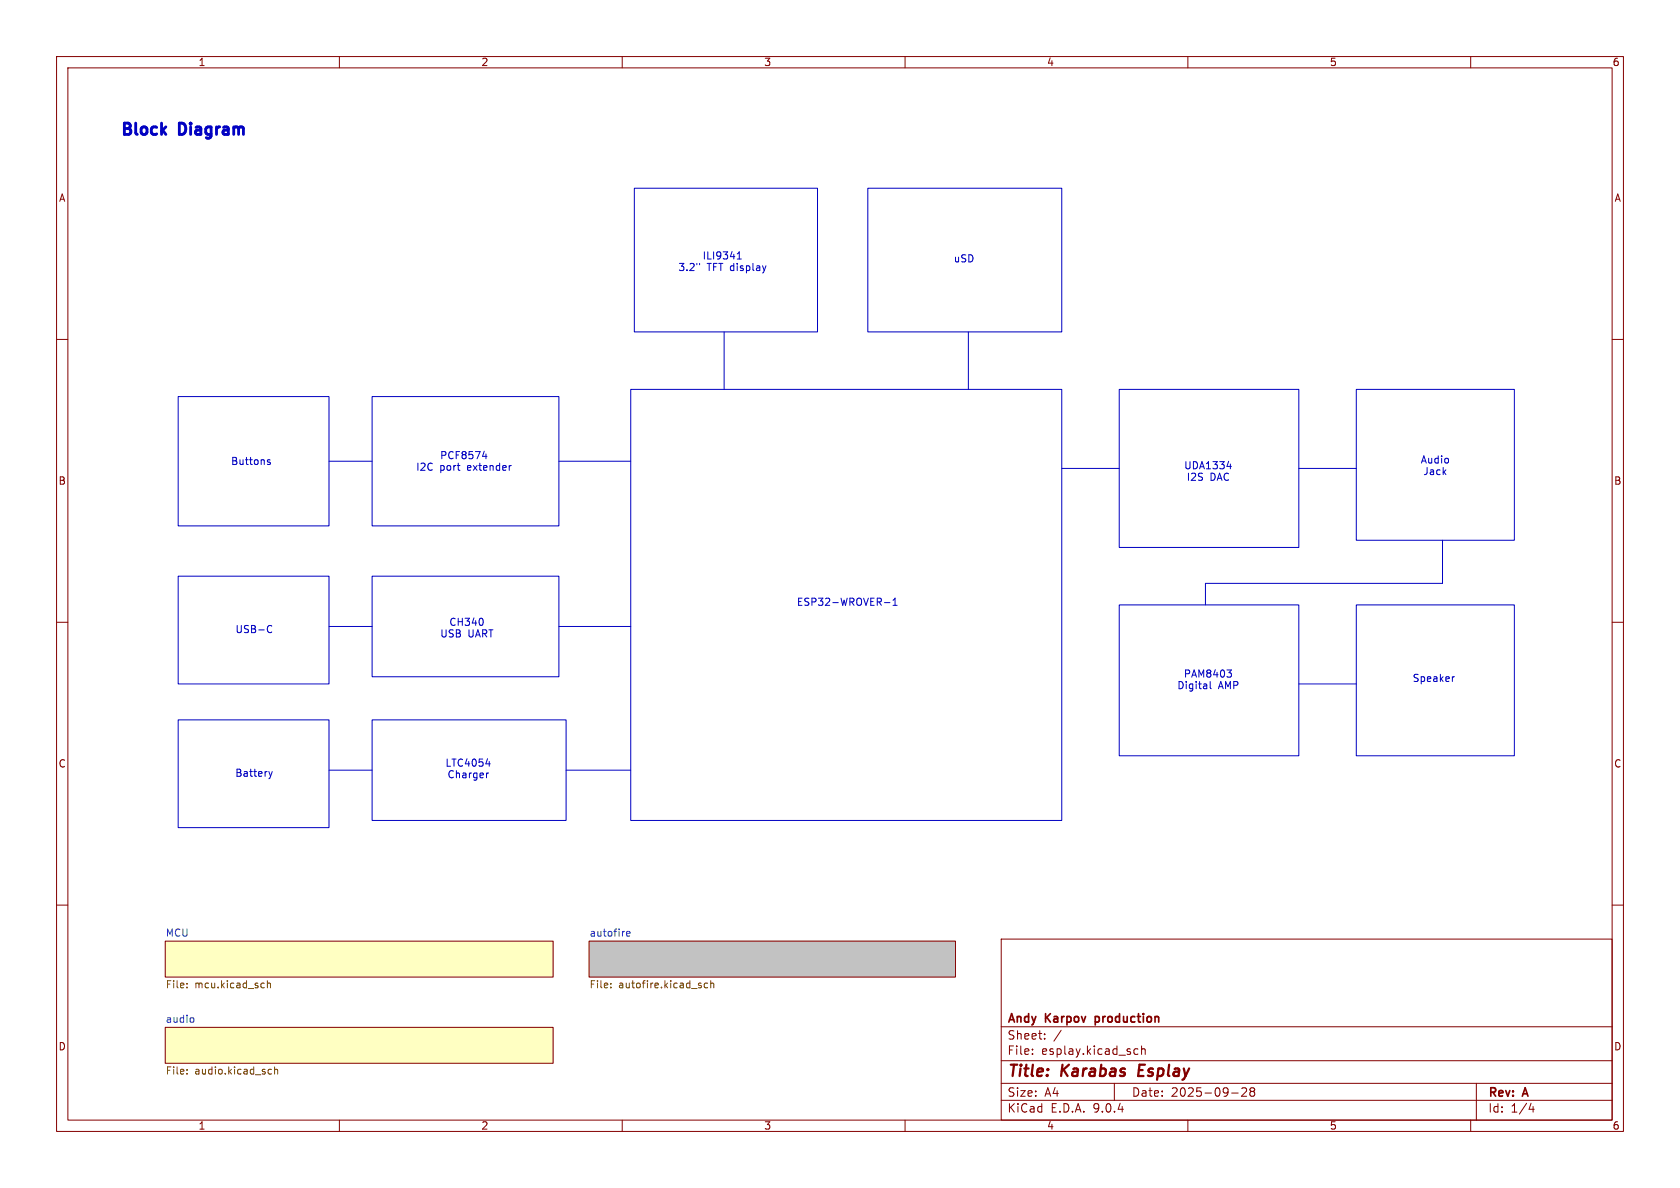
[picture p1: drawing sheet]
<svg xmlns="http://www.w3.org/2000/svg" width="297mm" height="210mm" viewBox="0 0 297 210" stroke-linecap="round" stroke-linejoin="round" font-family="sans-serif">
<g fill="none" stroke="#840000" stroke-width=".18">
<path d="M10 10h277v190h-277zM12 12h273v186h-273zM60 10v2M110 10v2M160 10v2M210 10v2M260 10v2M10 60h2M285 60h2M10 110h2M285 110h2M10 160h2"/>
<path d="M29.2 166.4h68.6v6.3h-68.6zM104.1 166.4h64.8v6.3h-64.8zM177 166h108v32h-108zM285 160h2M29.2 181.6h68.6v6.4h-68.6zM60 198v2M110 198v2M160 198v2M177 194.5h108M177 191.5h108M177 187.5h108M177 181.5h108"/>
<path d="M182.5 186.3v.1M182.5 185.5v.1M184.7 183.6v.1M184.7 182.8v.1M187.6 182.1l-1.3 2M197 191.5v3M200.5 186.3l.2 .1 .5-.1M201.2 185.5l-.5-.1-.2 .1M201.8 185.5l.2-.1 .4 .1 .1 .9M201.8 184.9v1.5M210 198v2M217.7 193.2h1.2"/>
<path d="M219.5 192.4l.6-.1 .2 .1 .1 .3-.9 1.1h.9M221.2 192.9l-.2-.2 .2-.4 .5 .1 .1 .2-.3 .3M221.2 192.9l-.2 .3v.5l.2 .1 .5-.1 .1-.2-.1-.4-.2-.2M221.2 192.9h.3M260 198v2M261 191.5v6.5M270.7 195l-.4 1.1h.9M271 195.6v1"/>
</g>
<path d="M201.5 188.2l-.3 2h1" fill="none" stroke="#840000" stroke-width=".4"/>
<path d="M193.6 179.7v1.5M193.8 179.7l-.2 .1M193.6 180.6l.2 .1" fill="none" stroke="#840000" stroke-width=".3"/>
<path d="M104.1 166.4h64.8v6.3h-64.8z" fill="#c2c2c2" stroke="#c2c2c2" stroke-width=".18"/>
<g fill="#ffffc2" stroke="#ffffc2" stroke-width=".18">
<path d="M29.2 181.6h68.6v6.4h-68.6z"/>
<path d="M29.2 166.4h68.6v6.3h-68.6z"/>
</g>
<path d="M34 179.9l.3 .2v.4l-.3 .2M110.8 165.1l.6-.1-.1-.3-.3-.1-.2 .2v.6h.5" fill="none" stroke="#006464" stroke-width=".18"/>
<g fill="none" stroke="#725600" stroke-width=".18">
<path d="M33.1 173.8v.2M33.1 174.5v.1M46.6 173.8h.1M46.7 174.6h-.1M47.3 173.9l.2-.1h.3v.8M47.3 173.4v1.2M108 174.5v.1M108 173.8v.2M125.1 173.8h-.4l-.2 .2 .1 .6h.5M125.6 173.9l.2-.1h.3l.1 .8M125.6 173.4v1.2M33.1 189.7v.2"/>
<path d="M33.1 189.1v.1M47.5 189.8h.5M47.5 189.1h.5M48.5 189.1l.2-.1 .3 .1 .1 .8M48.5 188.6v1.3"/>
</g>
<g fill="none" stroke="#0000c2" stroke-width=".18">
<path d="M112.1 33.3h32.4v25.4h-32.4zM153.4 33.3h34.3v25.4h-34.3zM123.7 46.6v.2M128 58.7v10.1M130.3 45.8h.8M130.3 44.9l.4-.4v1.3M135.4 47l-.3 .8M171.2 58.7v10.1M31.5 70.1h26.7v22.9h-26.7zM65.8 70.1h33v22.9h-33zM111.5 68.8h76.2v76.2h-76.2zM197.9 68.8h31.7v28h-31.7z"/>
<path d="M239.8 68.8h27.9v26.7h-27.9zM47.3 81.5l.5 .4-.2 .2h-.3M47.7 81.3h-.3l-.1 .2M58.2 81.5h7.6M85.3 80.7h.8M85.9 80.2v.9M90.4 82.3l-.3 .1M98.8 81.5h12.7M187.7 82.8h10.2M216.9 82.4h.8M217.5 82v.9M229.6 82.8h10.2"/>
<path d="M255 95.5v7.6h-41.9v3.8M31.5 101.9h26.7v19h-26.7zM47.5 110.6h.3l.2 .1M48 111.7l-.2 .1h-.3M58.2 110.7h7.6M65.8 101.9h33v17.7h-33zM85.4 109.5v.8M98.8 110.7h12.7M156.4 106.5h.9M157.9 107h.7M157.9 106.1l.3-.4v1.3M197.9 106.9h31.7v26.7h-31.7z"/>
<path d="M216.9 118.4h.8l-.4 .5M217.5 118.9l.2 .3v.3l-.2 .2M239.8 106.9h27.9v26.7h-27.9zM257.1 119.6l-.3 .1M31.5 127.3h26.7v19h-26.7zM47.5 136.4l.3 .8M47.8 137.2l-.2 .4M48.1 136.4l-.3 .8M58.2 136.1h7.6M65.8 127.3h34.3v17.7h-34.3zM85.9 135h.8M86.4 136.6l-.4 .3"/>
<path d="M86.5 134.6v.9M100.1 136.1h11.4M213.9 120.5v1.1l.2 .1M229.6 120.9h10.2"/>
</g>
<g font-size="2.8" fill="#0000c2">
<text x="21" y="24.6">Block</text>
<text x="31.8" y="24.6">Diagram</text>
</g>
<g font-size="2.8" fill="#840000">
<text x="178" y="190.9">Title:</text>
<text x="187.7" y="190.9">Karabas</text>
<text x="202.1" y="190.9">Esplay</text>
</g>
<g font-size="2.1" fill="#840000">
<text x="178" y="184">Sheet:</text>
<text x="178" y="181.2">Andy</text>
<text x="184.9" y="181.2">Karpov</text>
<text x="194.3" y="181.2">production</text>
<text x="178" y="186.7">File:</text>
<text x="184.1" y="186.7">esplay.kicad_sch</text>
<text x="178" y="196.9">KiCad</text>
<text x="178" y="194.1">Size:</text>
<text x="184.7" y="194.1">A4</text>
<text x="185.7" y="196.9">E.D.A.</text>
<text x="193.3" y="196.9">9.0.4</text>
<text x="200" y="194.1">Date:</text>
<text x="207" y="194.1">2025-09-28</text>
<text x="263" y="194.3">Rev:</text>
<text x="263" y="196.9">Id:</text>
<text x="267.1" y="196.9">1/4</text>
<text x="269.4" y="194.3">A</text>
</g>
<g font-size="1.8" fill="#840000">
<text x="35" y="11.9">1</text>
<text x="85" y="11.9">2</text>
<text x="135" y="11.9">3</text>
<text x="185" y="11.9">4</text>
<text x="235" y="11.9">5</text>
<text x="285" y="11.9">6</text>
<text x="10.3" y="35.9">A</text>
<text x="285.3" y="35.9">A</text>
<text x="10.3" y="85.9">B</text>
<text x="285.3" y="85.9">B</text>
<text x="10.3" y="135.9">C</text>
<text x="285.3" y="135.9">C</text>
<text x="10.3" y="185.9">D</text>
<text x="285.3" y="185.9">D</text>
<text x="35" y="199.9">1</text>
<text x="85" y="199.9">2</text>
<text x="135" y="199.9">3</text>
<text x="185" y="199.9">4</text>
<text x="235" y="199.9">5</text>
<text x="285" y="199.9">6</text>
</g>
<g font-size="1.8" fill="#0000c2">
<text x="124.1" y="46.1">ILI9341</text>
<text x="168.5" y="46.6">uSD</text>
<text x="119.8" y="48.1">3.2&quot;</text>
<text x="125" y="48.1">TFT display</text>
<text x="40.8" y="82.4">Buttons</text>
<text x="73.5" y="83.4">I2C</text>
<text x="77.7" y="81.4">PCF8574</text>
<text x="77.7" y="83.4">port</text>
<text x="82.7" y="83.4">extender</text>
<text x="209.2" y="83.2">UDA1334</text>
<text x="251.1" y="82.1">Audio</text>
<text x="209.7" y="85.2">I2S</text>
<text x="213.9" y="85.2">DAC</text>
<text x="251.5" y="84.2">Jack</text>
<text x="140.8" y="107.3">ESP32-WROVER-1</text>
<text x="41.5" y="112.1">USB-C</text>
<text x="77.7" y="112.9">USB</text>
<text x="79.3" y="110.8">CH340</text>
<text x="82.7" y="112.9">UART</text>
<text x="209.2" y="120">PAM8403</text>
<text x="208" y="122">Digital</text>
<text x="215.4" y="122">AMP</text>
<text x="249.6" y="120.8">Speaker</text>
<text x="41.5" y="137.5">Battery</text>
<text x="78.7" y="135.7">LTC4054</text>
<text x="79" y="137.8">Charger</text>
</g>
<g font-size="1.8" fill="#006464">
<text x="29.2" y="165.7">MCU</text>
<text x="104.1" y="165.7">autofire</text>
<text x="29.2" y="180.9">audio</text>
</g>
<g font-size="1.8" fill="#725600">
<text x="29.2" y="175">File:</text>
<text x="34.4" y="175">mcu.kicad_sch</text>
<text x="104.1" y="175">File:</text>
<text x="109.4" y="175">autofire.kicad_sch</text>
<text x="29.2" y="190.3">File:</text>
<text x="34.4" y="190.3">audio.kicad_sch</text>
</g>
</svg>
